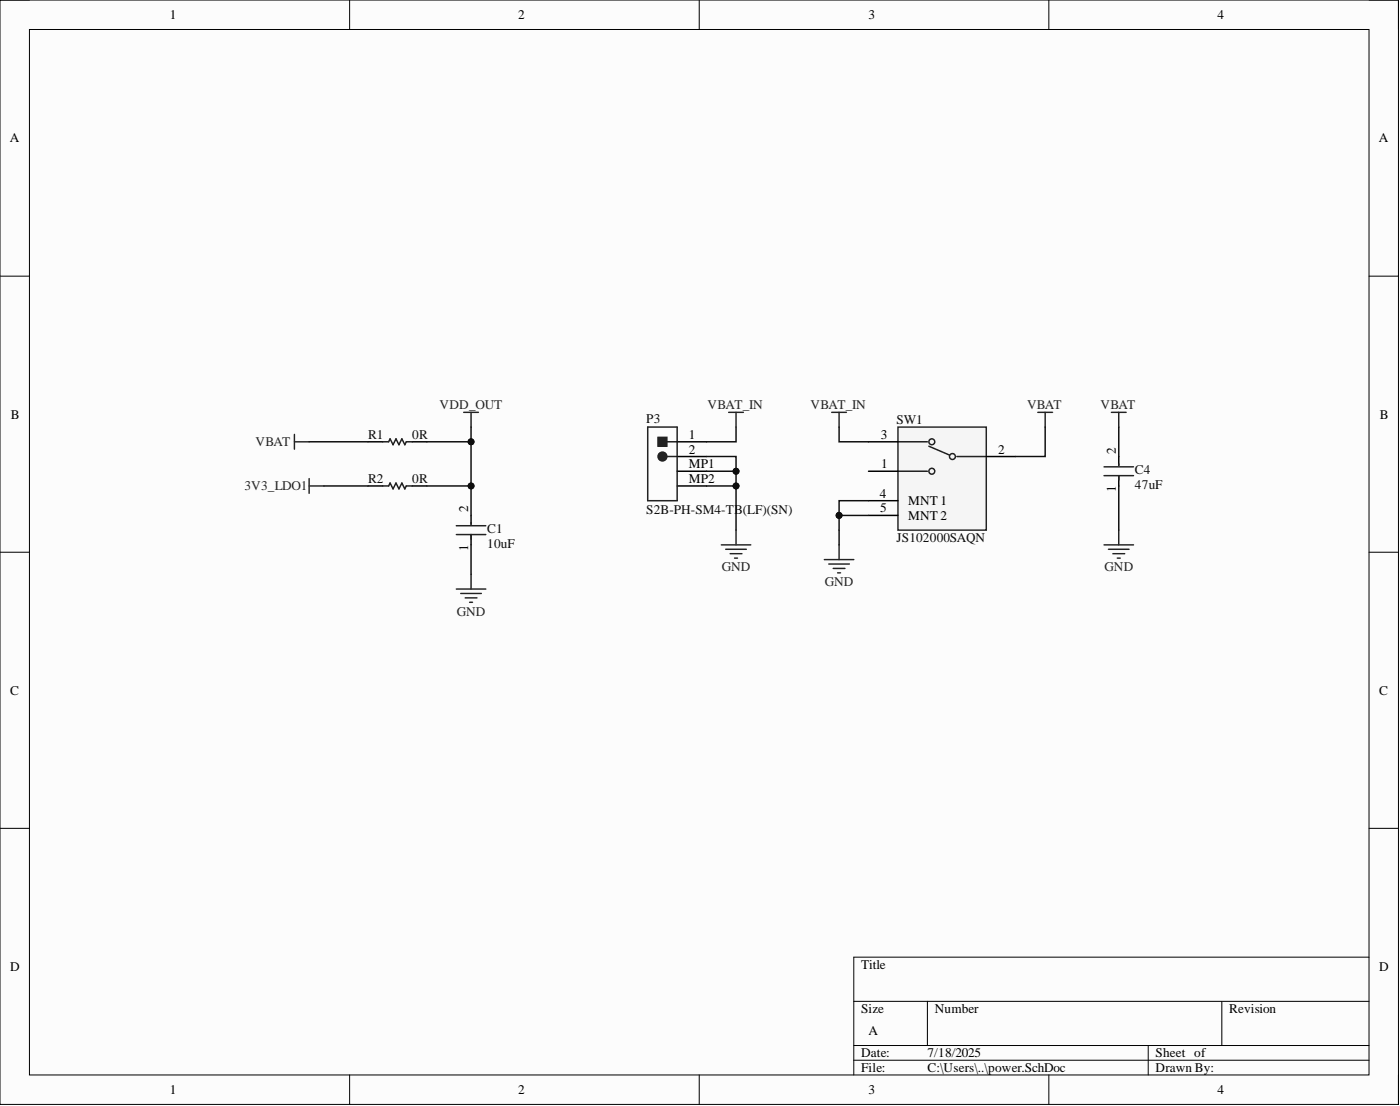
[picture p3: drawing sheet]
<svg xmlns="http://www.w3.org/2000/svg" width="241mm" height="190mm" viewBox="0 0 241 190" stroke-linecap="round" stroke-linejoin="round" font-family="sans-serif">
<path d="M0 0h241v190.2h-241z" fill-rule="evenodd" fill="#fcfcfc"/>
<path d="M0 0h241v190.2h-241z" fill="none" stroke="#000" stroke-width=".17"/>
<path d="M5.1 5.1h230.9v180.1h-230.9z" fill-rule="evenodd" fill="#fcfcfc"/>
<g fill="none" stroke="#000" stroke-width=".17">
<path d="M0 0h5.1M5.1 5.1h230.9v180.1h-230.9zM60.3 0v5.1M120.5 0v5.1M180.8 0v5.1M236 0h5v5.1M0 47.6h5.1M236 47.6h5M0 95.1h5.1M236 95.1h5M0 142.7h5.1M236 142.7h5"/>
<path d="M147.2 172.5h88.8M159.8 172.5v7.6M210.6 172.5v7.6M236 164.9h-88.8v20.3M60.3 185.2v5M120.5 185.2v5M147.2 180.1h88.8M147.2 182.6h88.8M180.8 185.2v5M197.9 180.1v5.1M241 185.2v5"/>
</g>
<path d="M63.4 76.1h2.6M71 76.1h2.6M63.4 83.7h2.6M71 83.7h2.6M81.2 88.8v1.5M81.2 92.1v1.7" fill="none" stroke="#000" stroke-width=".25"/>
<path d="M66 76.1h1l.2-.5 .5 1 .6-1 .5 1 .5-1 .5 1 .2-.5h1M66 83.7h1l.2-.5 .5 1 .6-1 .5 1 .5-1 .5 1 .2-.5h1M78.7 92.1h5M78.7 90.6h5M81.2 90v.3M81.2 92.1v.7" fill="none" stroke="#1c1c1c" stroke-width=".25"/>
<path d="M50.7 74.8v2.6M50.7 76.1h2.6M79.9 71h2.6M81.2 71v2.6M53.3 82.4v2.6M53.3 83.7h2.5M81.2 98.9v2.6M78.7 101.5h5M79.4 102.2h3.6M80.2 103h2M80.9 103.7h.5" fill="none" stroke="#262626" stroke-width=".25"/>
<path d="M53.3 76.1h10.1M81.2 73.6v2.5h-7.6" fill="none" stroke="#0e0e0e" stroke-width=".25"/>
<circle cx="81.2" cy="76.1" r=".51" fill="#0e0e0e"/>
<circle cx="81.2" cy="76.1" r=".51" fill="none" stroke="#0e0e0e" stroke-width=".17"/>
<path d="M81.2 76.1v12.7" fill="none" stroke="#0e0e0e" stroke-width=".25"/>
<circle cx="81.2" cy="76.1" r=".51" fill="#0e0e0e"/>
<circle cx="81.2" cy="76.1" r=".51" fill="none" stroke="#0e0e0e" stroke-width=".17"/>
<circle cx="81.2" cy="83.7" r=".51" fill="#0e0e0e"/>
<circle cx="81.2" cy="83.7" r=".51" fill="none" stroke="#0e0e0e" stroke-width=".17"/>
<path d="M73.6 83.7h7.6" fill="none" stroke="#0e0e0e" stroke-width=".25"/>
<circle cx="81.2" cy="83.7" r=".51" fill="#0e0e0e"/>
<circle cx="81.2" cy="83.7" r=".51" fill="none" stroke="#0e0e0e" stroke-width=".17"/>
<path d="M55.8 83.7h7.6M81.2 93.8v5.1" fill="none" stroke="#0e0e0e" stroke-width=".25"/>
<path d="M114.9 78.6h1.8" fill="none" stroke="#1c1c1c" stroke-width=".25"/>
<circle cx="114.2" cy="78.6" r=".76" fill="#1c1c1c"/>
<g fill="none" stroke="#1c1c1c" stroke-width=".25">
<path d="M111.6 73.6h5.1v12.6h-5.1zM114.9 76.1h1.8"/>
<circle cx="114.2" cy="78.6" r=".76"/>
</g>
<path d="M116.7 76.1h5.1M116.7 78.6h5.1M116.7 81.2h5.1M116.7 83.7h5.1" fill="none" stroke="#000" stroke-width=".25"/>
<path d="M113.4 75.3h1.5v1.6h-1.5z" fill-rule="evenodd" fill="#1c1c1c"/>
<path d="M113.4 75.3h1.5v1.6h-1.5z" fill="none" stroke="#1c1c1c" stroke-width=".25"/>
<path d="M124.3 93.8h5.1M125.1 94.6h3.5M125.8 95.4h2.1M126.6 96.1h.5M126.9 91.3v2.5" fill="none" stroke="#262626" stroke-width=".25"/>
<path d="M121.8 83.7h5.1v7.6" fill="none" stroke="#0e0e0e" stroke-width=".25"/>
<circle cx="126.9" cy="83.7" r=".51" fill="#0e0e0e"/>
<circle cx="126.9" cy="83.7" r=".51" fill="none" stroke="#0e0e0e" stroke-width=".17"/>
<path d="M125.6 71h2.5M126.9 71v2.6" fill="none" stroke="#262626" stroke-width=".25"/>
<path d="M121.8 78.6h5.1v5.1M126.9 73.6v2.5h-5.1" fill="none" stroke="#0e0e0e" stroke-width=".25"/>
<circle cx="126.9" cy="81.2" r=".51" fill="#0e0e0e"/>
<circle cx="126.9" cy="81.2" r=".51" fill="none" stroke="#0e0e0e" stroke-width=".17"/>
<circle cx="126.9" cy="83.7" r=".51" fill="#0e0e0e"/>
<circle cx="126.9" cy="83.7" r=".51" fill="none" stroke="#0e0e0e" stroke-width=".17"/>
<path d="M121.8 81.2h5.1" fill="none" stroke="#0e0e0e" stroke-width=".25"/>
<circle cx="126.9" cy="81.2" r=".51" fill="#0e0e0e"/>
<circle cx="126.9" cy="81.2" r=".51" fill="none" stroke="#0e0e0e" stroke-width=".17"/>
<path d="M192.8 78.6v1.6M192.8 81.9v1.8" fill="none" stroke="#000" stroke-width=".25"/>
<path d="M192.8 79.9v.3M190.3 81.9h5.1M190.3 80.4h5.1M192.8 81.9v.8" fill="none" stroke="#1c1c1c" stroke-width=".25"/>
<path d="M191.6 71h2.5M192.8 71v2.6M190.3 93.8h5.1M191.1 94.6h3.5M191.8 95.4h2M192.6 96.1h.5M192.8 91.3v2.5" fill="none" stroke="#262626" stroke-width=".25"/>
<path d="M192.8 73.6v5M192.8 83.7v7.6" fill="none" stroke="#0e0e0e" stroke-width=".25"/>
<path d="M154.8 73.6h15.2v17.7h-15.2z" fill-rule="evenodd" fill="#f5f5f5"/>
<path d="M143.4 71h2.5M144.6 71v2.6M154.8 73.6h15.2v17.7h-15.2zM178.9 71h2.5M180.1 71v2.6M142.1 96.4h5.1M142.8 97.1h3.6M143.6 97.9h2M144.4 98.7h.5M144.6 93.8v2.6" fill="none" stroke="#262626" stroke-width=".25"/>
<g fill="none" stroke="#1c1c1c" stroke-width=".25">
<path d="M154.8 76.1h5M160.1 76.9l3.6 1.5M164.9 78.6h5.1M154.8 81.2h5"/>
<circle cx="160.6" cy="76.1" r=".51"/>
<circle cx="164.2" cy="78.6" r=".51"/>
<circle cx="160.6" cy="81.2" r=".51"/>
</g>
<path d="M149.7 76.1h5.1M170 78.6h5.1M149.7 81.2h5.1M149.7 88.8h5.1M149.7 86.2h5.1" fill="none" stroke="#000" stroke-width=".25"/>
<path d="M144.6 73.6v2.5h5.1M180.1 73.6v5h-5M149.7 86.2h-5.1v2.6" fill="none" stroke="#0e0e0e" stroke-width=".25"/>
<circle cx="144.6" cy="88.8" r=".51" fill="#0e0e0e"/>
<circle cx="144.6" cy="88.8" r=".51" fill="none" stroke="#0e0e0e" stroke-width=".17"/>
<path d="M149.7 88.8h-5.1v5" fill="none" stroke="#0e0e0e" stroke-width=".25"/>
<circle cx="144.6" cy="88.8" r=".51" fill="#0e0e0e"/>
<circle cx="144.6" cy="88.8" r=".51" fill="none" stroke="#0e0e0e" stroke-width=".17"/>
<g font-size="2.3">
<text x="29.3" y="3.3">1</text>
<text x="89.3" y="3.3">2</text>
<text x="149.7" y="3.3">3</text>
<text x="209.8" y="3.3">4</text>
<text x="1.7" y="24.5">A</text>
<text x="237.7" y="24.5">A</text>
<text x="1.9" y="72.1">B</text>
<text x="118.7" y="75.6">1</text>
<text x="151.8" y="75.6">3</text>
<text x="237.8" y="72.1">B</text>
<text x="118.7" y="78.1">2</text>
<text x="118.7" y="80.7">MP1</text>
<text x="118.7" y="83.2">MP2</text>
<text x="151.9" y="80.7">1</text>
<text x="172" y="78.1">2</text>
<text x="192.3" y="78.1" transform="rotate(-90 192.3 78.1)">2</text>
<text x="80.7" y="88.3" transform="rotate(-90 80.7 88.3)">2</text>
<text x="151.6" y="85.7">4</text>
<text x="151.7" y="88.3">5</text>
<text x="156.5" y="89.5">MNT 2</text>
<text x="156.5" y="87">MNT 1</text>
<text x="192.3" y="84.8" transform="rotate(-90 192.3 84.8)">1</text>
<text x="80.7" y="94.9" transform="rotate(-90 80.7 94.9)">1</text>
<text x="1.8" y="119.6">C</text>
<text x="237.7" y="119.6">C</text>
<text x="1.8" y="167.2">D</text>
<text x="148.4" y="166.9">Title</text>
<text x="237.7" y="167.2">D</text>
<text x="148.4" y="174.5">Size</text>
<text x="149.7" y="178.3">A</text>
<text x="161.1" y="174.5">Number</text>
<text x="211.9" y="174.5">Revision</text>
<text x="148.4" y="182.1">Date:</text>
<text x="148.4" y="184.6">File:</text>
<text x="159.8" y="182.1">7/18/2025</text>
<text x="159.8" y="184.6">C:\Users\..\power.SchDoc</text>
<text x="199.2" y="182.1">Sheet of</text>
<text x="199.2" y="184.6">Drawn By:</text>
<text x="29.3" y="188.5">1</text>
<text x="89.3" y="188.5">2</text>
<text x="149.7" y="188.5">3</text>
<text x="209.8" y="188.5">4</text>
</g>
<g font-size="2.3" fill="#262626">
<text x="75.8" y="70.5">VDD_OUT</text>
<text x="122" y="70.5">VBAT_IN</text>
<text x="139.7" y="70.5">VBAT_IN</text>
<text x="177" y="70.5">VBAT</text>
<text x="189.7" y="70.5">VBAT</text>
<text x="44.1" y="76.9">VBAT</text>
<text x="42.1" y="84.5">3V3_LDO1</text>
<text x="124.4" y="98.4">GND</text>
<text x="142.2" y="101">GND</text>
<text x="190.4" y="98.4">GND</text>
<text x="78.7" y="106">GND</text>
</g>
<g font-size="2.3" fill="#0e0e0e">
<text x="63.4" y="75.6">R1</text>
<text x="71" y="75.6">0R</text>
<text x="111.4" y="72.8">P3</text>
<text x="154.5" y="73.1">SW1</text>
<text x="63.4" y="83.2">R2</text>
<text x="71" y="83.2">0R</text>
<text x="195.6" y="81.7">C4</text>
<text x="111.4" y="88.5">S2B-PH-SM4-TB(LF)(SN)</text>
<text x="195.6" y="84.2">47uF</text>
<text x="84" y="94.4">10uF</text>
<text x="84" y="91.8">C1</text>
<text x="154.5" y="93.3">JS102000SAQN</text>
</g>
</svg>
